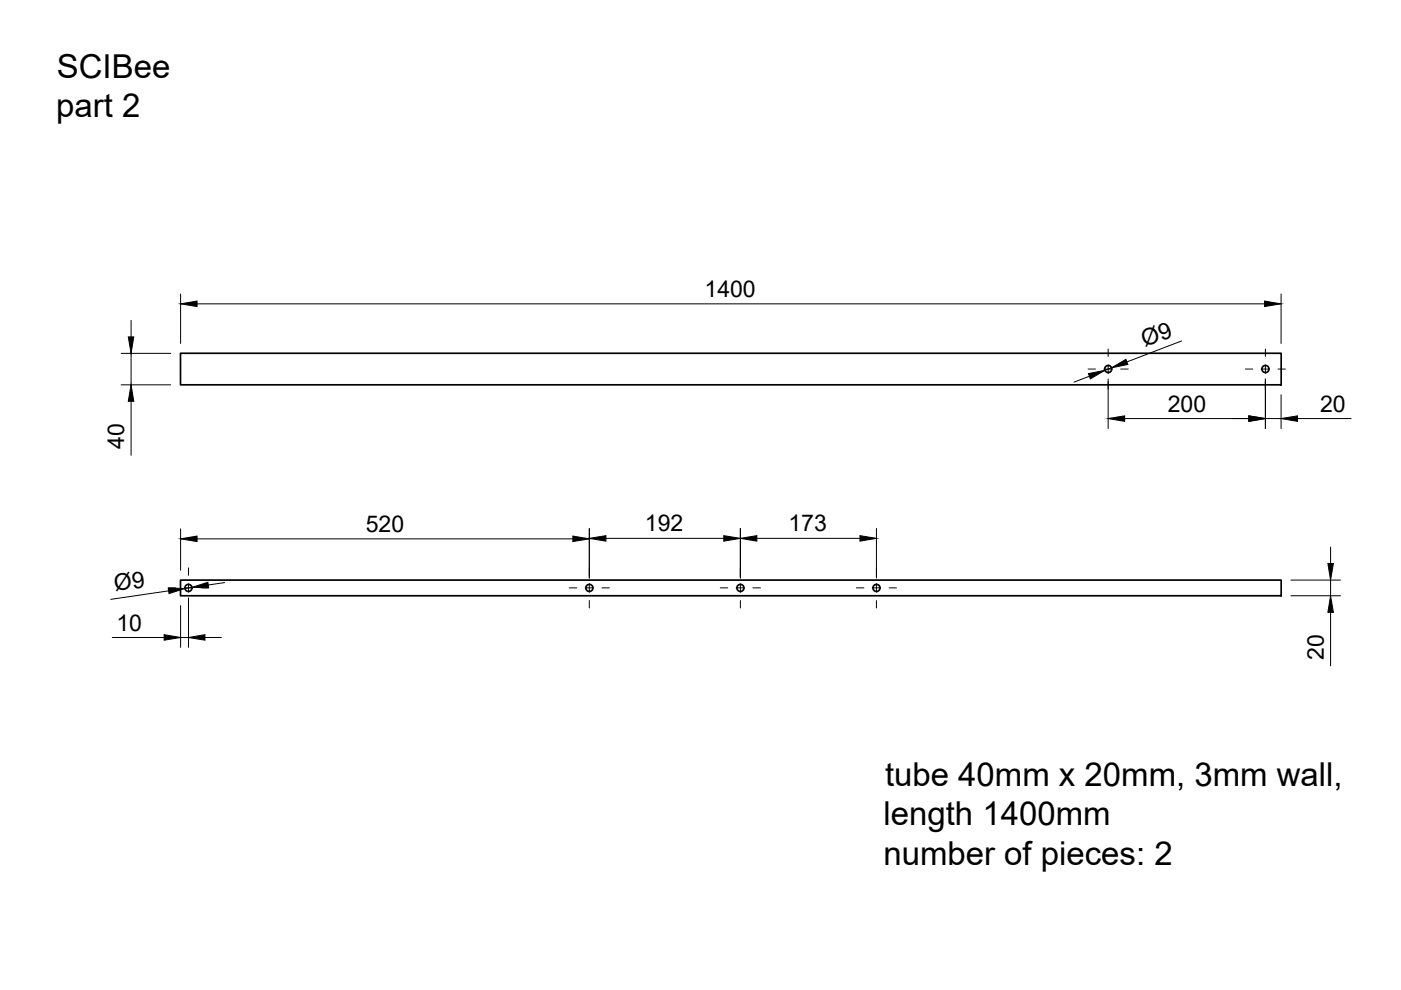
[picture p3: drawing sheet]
<svg xmlns="http://www.w3.org/2000/svg" width="297mm" height="210mm" viewBox="0 0 297 210" stroke-linecap="round" stroke-linejoin="round" font-family="sans-serif">
<!-- layer: Visible -->
<g fill="none" stroke="#000" stroke-width=".36">
<path d="M38.3 74.9h233.3v6.7h-233.3zM38.3 123h233.3v3.3h-233.3z"/>
<circle cx="235" cy="78.2" r=".75"/>
<circle cx="268.3" cy="78.2" r=".75"/>
<circle cx="40" cy="124.7" r=".75"/>
<circle cx="125" cy="124.7" r=".75"/>
<circle cx="157" cy="124.7" r=".75"/>
<circle cx="185.8" cy="124.7" r=".75"/>
</g>
<!-- layer: FD_Dimensions -->
<g fill="none" stroke="#000" stroke-width=".21">
<path d="M25.7 74.9h10.5M27.8 67.9v3.5M27.8 74.9v6.7M38.3 62.3v10.5M41.8 64.4h226.3M231 79.8l-3.3 1.2M235.6 78l-1.3 .5M250.5 72.3l-11.6 4.4M271.6 62.3v10.5M25.7 81.6h10.5M27.8 85.1v11.4M234.9 80.4v10.5"/>
<path d="M238.4 88.7h26.4M268.3 80.4v10.5M268.3 88.7h3.3M271.6 83.7v7.2M275.1 88.7h11.4M38.3 112.1v8.8M41.8 114.3h79.7M124.9 112v10.5M128.5 114.1h25M157 112v10.5M160.5 114.1h21.8M185.8 112v10.5"/>
<path d="M282.1 116v3.5M23.8 135.2h11M35.8 125.3l-12.3 1.8M38.3 128.4v8.9M38.3 135.2h1.7M40 126.8v10.5M40.7 124.5l-1.5 .3M43.5 135.2h3.4M47.6 123.5l-3.4 .5M273.7 123h10.5M273.7 126.3h10.5M282.1 123v3.3"/>
<path d="M282.1 129.8v11.4"/>
</g>
<g fill="#000" stroke="#000" stroke-width=".21">
<path d="M27.2 71.4h1.2l-.6 3.5zM38.3 64.4l3.5-.6v1.2zM230.8 79.2l3.5-.7-3.1 1.8zM235.6 78l3.1-1.8 .4 1.1zM268.1 63.8l3.5 .6-3.5 .6zM27.8 81.6l.6 3.5h-1.2zM234.9 88.7l3.5-.5v1.1zM264.8 88.2l3.5 .5-3.5 .6zM271.6 88.7l3.5-.5v1.1zM38.3 114.3l3.5-.6v1.1zM121.5 113.7l3.4 .6-3.4 .5zM124.9 114.1l3.6-.5v1.1z"/>
<path d="M153.5 113.6l3.5 .5-3.5 .6zM157 114.1l3.5-.5v1.1zM182.3 113.6l3.5 .5-3.5 .6zM281.5 119.5h1.2l-.6 3.5zM34.8 134.6l3.5 .6-3.5 .5zM35.7 124.7l3.5 .1-3.4 1zM40 135.2l3.5-.6v1.1zM40.7 124.5l3.4-1 .1 1.1zM282.1 126.3l.6 3.5h-1.2z"/>
</g>
<!-- layer: Smart Centers -->
<g fill="none" stroke="#000" stroke-width=".21">
<path d="M230.7 78.2h1.6M234.1 78.2h1.7M234.9 74v1.6M234.9 77.4v1.8M237.6 78.2h1.6M264 78.2h1.6M267.4 78.2h1.8M268.3 74v1.6M268.3 77.4v1.8M271 78.2h1.5M234.9 80.9v1.6M268.3 80.9v1.6"/>
<path d="M35.7 124.6h1.6M39.1 124.6h1.8M40 120.4v1.6M40 123.8v1.8M40 127.3v1.6M42.6 124.6h1.6M120.7 124.6h1.6M124.1 124.6h1.7M124.9 120.4v1.6M124.9 123.8v1.8M124.9 127.3v1.6M127.6 124.6h1.6"/>
<path d="M152.7 124.6h1.6M156.1 124.6h1.8M157 120.4v1.6M157 123.8v1.8M157 127.3v1.6M159.6 124.6h1.6M181.6 124.6h1.6M184.9 124.6h1.8M185.8 120.4v1.6M185.8 123.8v1.8M185.8 127.3v1.6M188.5 124.6h1.6"/>
</g>
<g font-size="7">
<text x="12.1" y="16.5">SCIBee</text>
<text x="11.9" y="24.8">part 2</text>
<text x="187.6" y="166.6">tube 40mm x 20mm, 3mm wall,</text>
<text x="187.3" y="174.9">length 1400mm</text>
<text x="187.3" y="183.4">number of pieces: 2</text>
</g>
<g font-size="4.9">
<text x="149.4" y="63">1400</text>
<text x="242.8" y="73.6" transform="rotate(-21 242.8 73.6)">Ø9</text>
<text x="247.6" y="87.3">200</text>
<text x="279.9" y="87.3">20</text>
<text x="26.3" y="95.2" transform="rotate(-90 26.3 95.2)">40</text>
<text x="77.6" y="112.8">520</text>
<text x="136.7" y="112.7">192</text>
<text x="167.2" y="112.7">173</text>
<text x="24.4" y="125.4" transform="rotate(-8 24.4 125.4)">Ø9</text>
<text x="24.7" y="133.7">10</text>
<text x="280.6" y="139.9" transform="rotate(-90 280.6 139.9)">20</text>
</g>
</svg>
